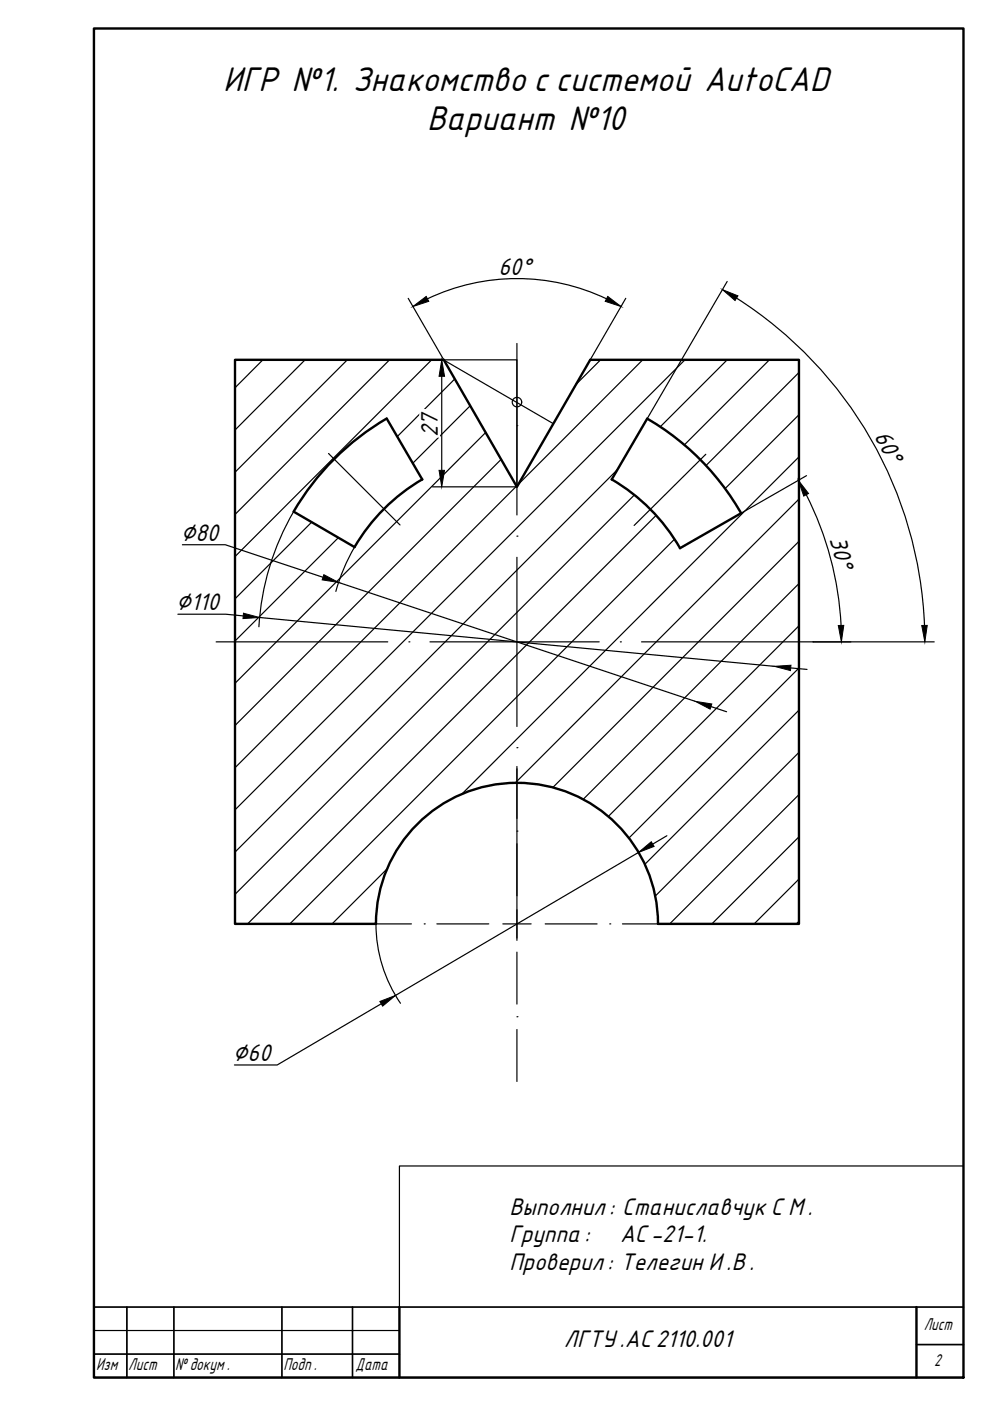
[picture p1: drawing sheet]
<svg xmlns="http://www.w3.org/2000/svg" width="210mm" height="297mm" viewBox="0 0 210 297" stroke-linecap="round" stroke-linejoin="round" font-family="sans-serif">
<!-- layer: 0 -->
<g fill="none" stroke="#000" stroke-width=".25">
<path d="M154.2 59.7l-17 29.1M55.7 76.3l-5.9 5.9M64.7 76.3l-14.9 14.9M73.6 76.3l-23.8 23.8M82.6 76.3l-32.8 32.8M86.6 63.3l7.5 13M90.6 63.4a44.1 44.1 0 0 1 38 0M91.5 76.3l-41.7 41.7M91.7 76.3h17.9v26.9h-17.9M93.7 79.8v19.9M94.1 76.3l23.2 13.5M109.6 72.8v36.4"/>
<path d="M127.3 76.3l-5.1 5.2M132.7 63.3l-7.6 13M136.3 76.3l-26.4 26.3M145.2 76.3l-95.4 95.4M154.2 76.3l-14.2 14.2M156.2 63.2a86.5 86.5 0 0 1 39.8 69.4M163.1 76.3l-18 18M169.4 79l-19.7 19.7M69.7 96.1l15.1 15.2M96.4 80.4l-12.2 12.2M99.7 86l-12.2 12.2M103 91.7l-53.2 53.2"/>
<path d="M106.3 97.4l-56.5 56.4M130.9 99.6l-81.1 81.1M149.6 96.3l-15.1 15.1M169.4 87.9l-15.7 15.7M169.4 96.9l-71.5 71.5M38.7 115.5h9.1l20.7 6.9M62.3 108.5a54.8 54.8 0 0 0-7.4 24.4M66.1 110.7l-16.3 16.3M71.7 114l-21.9 21.9M75.2 116a39.9 39.9 0 0 0-4 9.4M109.5 103.1l-59.7 59.7M109.6 113.7h.1"/>
<path d="M109.6 118.2v35.8M134.5 105l-84.7 84.6M139.1 109.3l-86.6 86.6M143 114.3l-81.6 81.6M169.4 105.8l-60.2 60.2M169.4 114.8l-52.2 52.2M170.9 104.9a68.8 68.8 0 0 1 7.4 27.7M171 100.8l-13.9 8M37.7 130.2h10.1l3.8 .4M45.8 136.1h36.4M55.1 130.9l109.1 10.4M71.8 123.5l75.6 25.2"/>
<path d="M86.7 136.1h.1M91.2 136.1h35.8M131.5 136.1h.1M136 136.1h62.1M169.4 123.7l-45.8 45.8M169.4 132.7l-40.4 40.4M109.6 158.5h.1M150.7 149.8l3.4 1.1M167.6 141.6l3.5 .3M169.4 141.6l-36.1 36.1M169.4 150.6l-32.7 32.7M169.4 159.5l-30.5 30.5"/>
<path d="M109.6 176.2h.1M109.6 162.5v36.9M141.4 177.2l-3 1.8M169.4 168.5l-27.4 27.4M169.4 177.4l-18.5 18.5M76.2 195.9h11M79.7 195.9a29.9 29.9 0 0 0 5.2 16.8M79.7 195.5l-.4 .4M82.1 184.2l-11.7 11.7M89.9 195.9h.1M92.6 195.9h11M106.6 195.9h6"/>
<path d="M115.6 195.9h11M129.3 195.9h.1M132 195.9h11M135.4 180.7l-51.6 30.4M169.4 186.4l-9.5 9.5M169.4 195.3l-.6 .6M80.8 212.8l-22 13h-9.1M109.6 215.6h.1M109.6 201.9v11M109.6 218.3v11M204.3 247.2h-119.6v29.9M19.9 292.1h184.4"/>
<path d="M19.9 282.1h64.8"/>
<circle cx="109.6" cy="85.3" r="1.01"/>
</g>
<path d="M19.9 277.1h184.4M26.9 277.1v15M36.9 277.1v15M59.8 277.1v15M74.7 277.1v15M19.9 287.1h64.8M194.3 285.1h10" fill="none" stroke="#000" stroke-width=".36"/>
<path d="M19.9 6h184.4v286.1h-184.4zM82 88.7a54.8 54.8 0 0 0-19.7 19.8M82 88.8l7.5 12.8a39.9 39.9 0 0 0-14.3 14.4l-12.9-7.5M137.2 88.8a54.5 54.5 0 0 1 19.9 20l-12.9 7.4a39.9 39.9 0 0 0-14.5-14.6zM79.7 195.9h-29.9v-119.6h44.3l15.5 26.9 15.5-26.9h44.3v119.6h-29.9M79.7 195.9a29.9 29.9 0 0 1 29.9-29.9 29.9 29.9 0 0 1 29.9 29.9M84.7 277.1v15M194.3 277.1v15" fill="none" stroke="#000" stroke-width=".51"/>
<path d="M109.6 90.3h.1" fill="none" stroke="#000" stroke-width=".21"/>
<g fill="#000" stroke="#000" stroke-width=".21">
<path d="M87.5 65l2.9-2.1 .5 1zM93.7 76.3l.6 3.5h-1.2zM128.9 62.9l2.8 2.1-3.4-1.1zM153.2 61.4l3.3 1.3-.6 1zM93.1 99.7h1.2l-.6 3.5zM169.3 101.8l2.1 2.8-1 .6zM51.6 130l3.5 .9-3.6 .3zM68.7 121.8l3.1 1.7-3.5-.6zM177.7 132.6h1.2l-.5 3.5zM195.4 132.6h1.2l-.5 3.5zM147.4 148.7l3.5 .6-.3 1.1zM164.2 141.3l3.5-.3-.1 1.2z"/>
<path d="M135.4 180.7l2.7-2.2 .6 1zM80.5 212.3l3.3-1.2-2.7 2.2z"/>
</g>
<g fill="#fff" stroke="#fff" stroke-width=".21">
<path d="M89 86.8v5.9h4.2zM89 86.8h4.2v5.9z"/>
<path d="M184.9 92.5l7.4 5.1-3.6-7zM184.9 92.5l7.4 5.1-3.7 1.9z"/>
<path d="M175.5 114.4l6.1 6.6-2-7.6zM175.5 114.4l6.1 6.6-4.1 1.1z"/>
<path d="M49.4 221.1v4.2l8.9-4.2zM49.4 225.3l8.9-4.2v4.2z"/>
<path d="M105.7 54.4v4.2l7.9-4.2zM105.7 58.6l7.9-4.2v4.2z"/>
<path d="M38.3 110.8v4.2l9-4.2zM38.3 115l9-4.2v4.2z"/>
<path d="M37.4 125.6v4.2l10-4.2zM37.4 129.8l10-4.2v4.2z"/>
</g>
<g font-size="7.2">
<text x="47.3" y="19.3">ИГР №1. Знакомство с системой AutoCAD</text>
<text x="90.6" y="27.6">Вариант №10</text>
</g>
<g font-size="5">
<text x="105.7" y="58.3">60°</text>
<text x="92.8" y="92.7" transform="rotate(-90 92.8 92.7)">27</text>
<text x="185.3" y="92.3" transform="rotate(63 185.3 92.3)">60°</text>
<text x="38.3" y="114.7">∅80</text>
<text x="175.9" y="114.3" transform="rotate(75 175.9 114.3)">30°</text>
<text x="37.4" y="129.4">∅110</text>
<text x="49.4" y="225">∅60</text>
<text x="108" y="257.5">Выполнил : Станиславчук С М .</text>
<text x="108" y="263.4">Группа :</text>
<text x="131.5" y="263.4">АС -21-1.</text>
<text x="108" y="269.2">Проверил : Телегин И .В .</text>
<text x="119.6" y="285.6">ЛГТУ .АС 2110.001</text>
</g>
<g font-size="3.6">
<text x="195.9" y="282.1">Лист</text>
<text x="20.4" y="290.6">Изм</text>
<text x="27.2" y="290.6">Лист</text>
<text x="37.2" y="290.6">№ докум .</text>
<text x="60.1" y="290.6">Подп .</text>
<text x="75.4" y="290.6">Дата</text>
<text x="198.1" y="289.6">2</text>
</g>
</svg>
